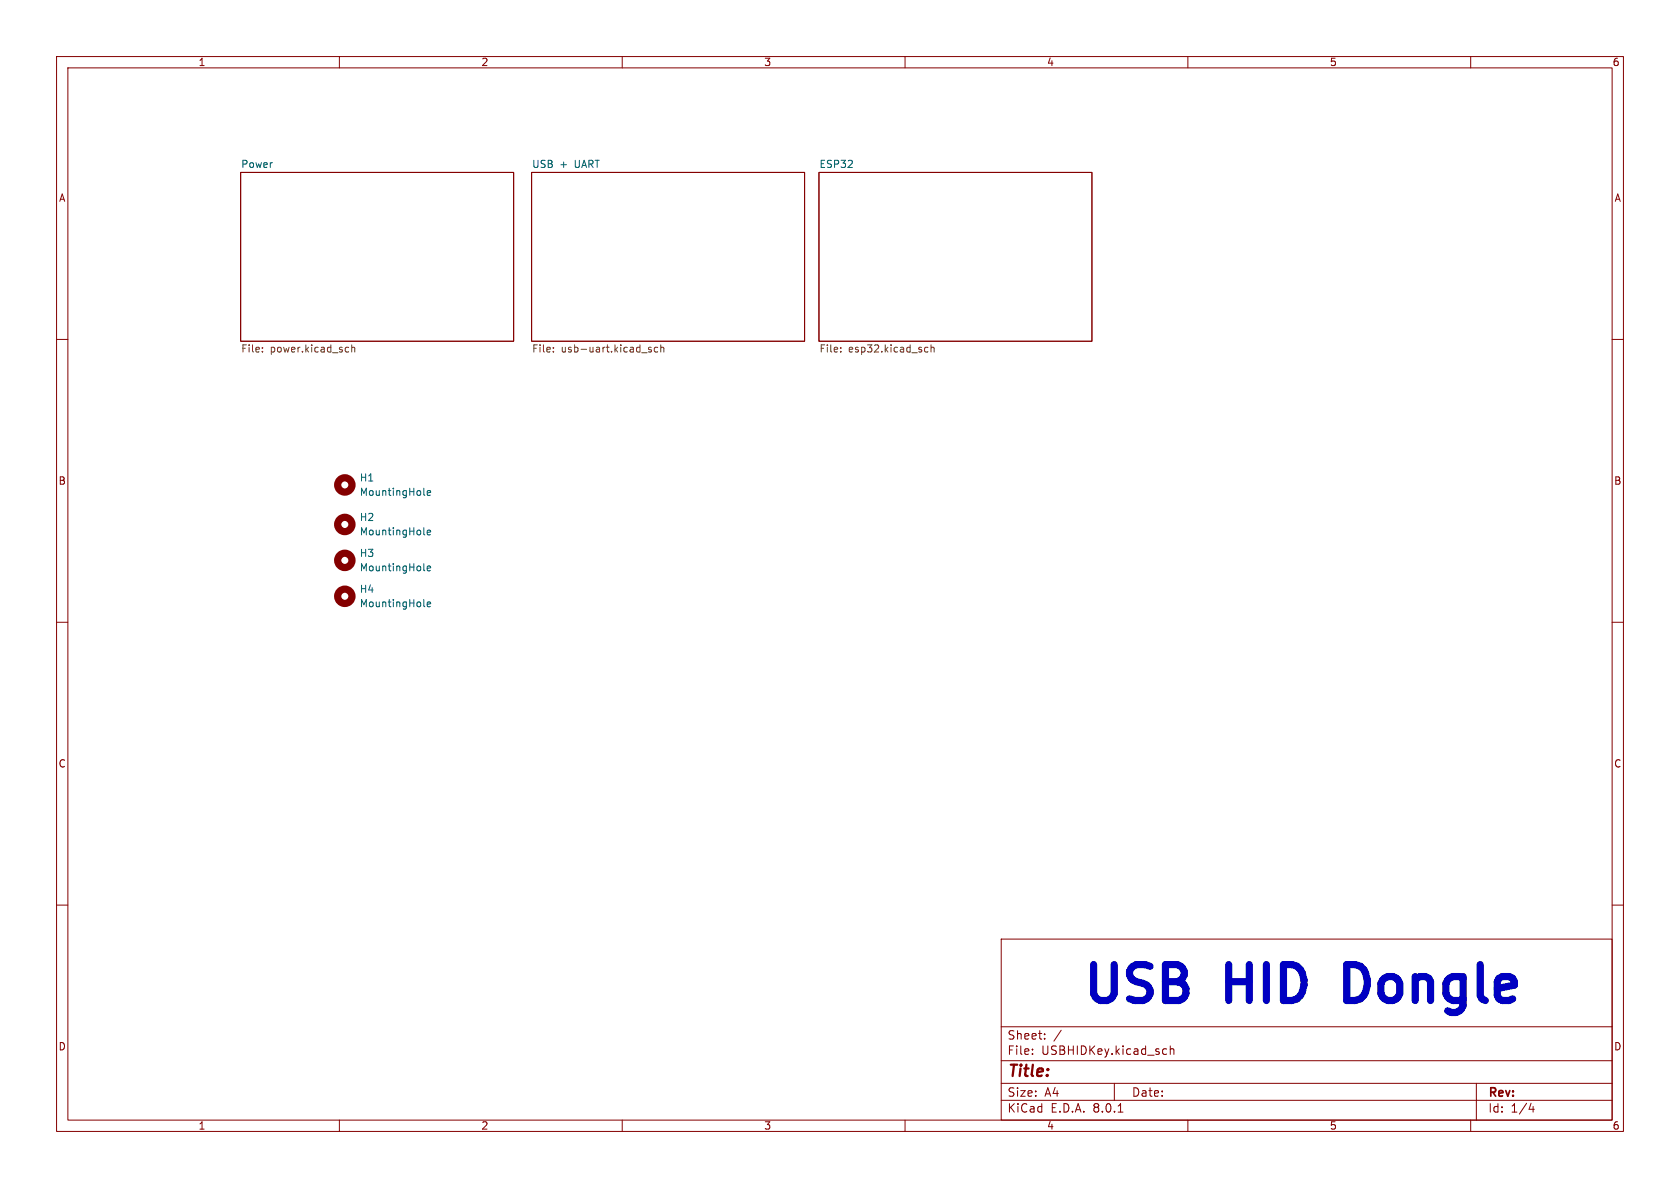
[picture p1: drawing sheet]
<svg xmlns="http://www.w3.org/2000/svg" width="297mm" height="210mm" viewBox="0 0 297 210" stroke-linecap="round" stroke-linejoin="round" font-family="sans-serif">
<g fill="none" stroke="#840000" stroke-width=".18">
<path d="M10 10h277v190h-277zM12 12h273v186h-273zM60 10v2M110 10v2M160 10v2M210 10v2M260 10v2M42.5 30.5h48.3v29.8h-48.3zM94 30.5h48.2v29.8h-48.2zM144.8 30.5h48.2v29.8h-48.2zM10 60h2M285 60h2"/>
<path d="M10 110h2M285 110h2M10 160h2M285 160h2M177 166h108v32h-108zM60 198v2M110 198v2M160 198v2M177 194.5h108M177 191.5h108M177 187.5h108M177 181.5h108"/>
<path d="M182.5 186.3v.1M182.5 185.5v.1M184.7 183.6v.1M184.7 182.8v.1M187.6 182.1l-1.3 2M197 191.5v3M197.7 196.6h.8M205.8 185.4l.4 .1M206.2 186.3l-.4 .1M206.9 185.5l.2-.1 .4 .1v.9M206.9 184.9v1.5M210 198v2"/>
<path d="M260 198v2M261 191.5v6.5M270.7 195l-.4 1.1h.9M271 195.6v1"/>
</g>
<g fill="none" stroke="#725600" stroke-width=".18">
<path d="M46.4 62.1v.1M46.4 61.4v.2M61.3 61.4h.3M61.6 62.2h-.3M62.2 61.5l.2-.1h.3v.8M62.2 61v1.2M97.8 62.1v.1M97.8 61.4v.2M115.1 61.4h-.3l-.2 .2 .1 .1 .4 .2v.3h-.5M116.3 61.4h-.4l-.2 .2 .1 .6h.5M116.8 61.5l.2-.1h.3l.1 .8M116.8 61v1.2"/>
<path d="M148.6 62.1v.1M148.6 61.4v.2M163.6 62.2h.5M163.6 61.4h.5M164.6 61.5l.2-.1h.3v.8M164.6 61v1.2"/>
</g>
<g fill="none" stroke="#840000" stroke-width="1.3">
<circle cx="61" cy="92.7" r="1.27"/>
<circle cx="61" cy="99.1" r="1.27"/>
<circle cx="61" cy="85.7" r="1.27"/>
<circle cx="61" cy="105.4" r="1.27"/>
</g>
<path d="M74.9 94.4l.2 .2M74.9 87.4l.2 .2M75.5 94.1l.6-.1v-.2l-.4-.1-.2 .2 .1 .6h.5M75.5 87.2l.6-.2v-.2l-.4-.1-.2 .2 .1 .6h.5M74.9 107.1l.2 .2M74.9 100.7l.2 .2M75.5 100.5l.6-.1v-.3h-.4l-.2 .1 .1 .6h.5M75.5 106.8l.6-.1v-.2l-.4-.1-.2 .2 .1 .6h.5" fill="none" stroke="#006464" stroke-width=".18"/>
<g font-size="8.8" fill="#0000c2">
<text x="190.6" y="179.1">USB</text>
<text x="217" y="179.1">HID</text>
<text x="240.4" y="179.1">Dongle</text>
</g>
<text font-size="2.8" fill="#840000" x="178" y="190.9">Title:</text>
<g font-size="2.1" fill="#840000">
<text x="178" y="184">Sheet:</text>
<text x="178" y="186.7">File:</text>
<text x="184.1" y="186.7">USBHIDKey.kicad_sch</text>
<text x="178" y="196.9">KiCad</text>
<text x="178" y="194.1">Size:</text>
<text x="184.7" y="194.1">A4</text>
<text x="185.7" y="196.9">E.D.A.</text>
<text x="193.3" y="196.9">8.0.1</text>
<text x="200" y="194.1">Date:</text>
<text x="263" y="194.3">Rev:</text>
<text x="263" y="196.9">Id:</text>
<text x="267.1" y="196.9">1/4</text>
</g>
<g font-size="1.8" fill="#840000">
<text x="35" y="11.9">1</text>
<text x="85" y="11.9">2</text>
<text x="135" y="11.9">3</text>
<text x="185" y="11.9">4</text>
<text x="235" y="11.9">5</text>
<text x="285" y="11.9">6</text>
<text x="10.3" y="35.9">A</text>
<text x="285.3" y="35.9">A</text>
<text x="10.3" y="85.9">B</text>
<text x="285.3" y="85.9">B</text>
<text x="10.3" y="135.9">C</text>
<text x="285.3" y="135.9">C</text>
<text x="10.3" y="185.9">D</text>
<text x="285.3" y="185.9">D</text>
<text x="35" y="199.9">1</text>
<text x="85" y="199.9">2</text>
<text x="135" y="199.9">3</text>
<text x="185" y="199.9">4</text>
<text x="235" y="199.9">5</text>
<text x="285" y="199.9">6</text>
</g>
<g font-size="1.8" fill="#006464">
<text x="42.5" y="29.8">Power</text>
<text x="94" y="29.8">USB</text>
<text x="99" y="29.8">+</text>
<text x="101.7" y="29.8">UART</text>
<text x="144.8" y="29.8">ESP32</text>
<text x="63.5" y="85.3">H1</text>
<text x="63.5" y="87.9">MountingHole</text>
<text x="63.5" y="92.3">H2</text>
<text x="63.5" y="94.8">MountingHole</text>
<text x="63.5" y="98.7">H3</text>
<text x="63.5" y="101.2">MountingHole</text>
<text x="63.5" y="105">H4</text>
<text x="63.5" y="107.5">MountingHole</text>
</g>
<g font-size="1.8" fill="#725600">
<text x="42.5" y="62.6">File:</text>
<text x="47.8" y="62.6">power.kicad_sch</text>
<text x="94" y="62.6">File:</text>
<text x="99.2" y="62.6">usb-uart.kicad_sch</text>
<text x="144.8" y="62.6">File:</text>
<text x="150" y="62.6">esp32.kicad_sch</text>
</g>
</svg>
